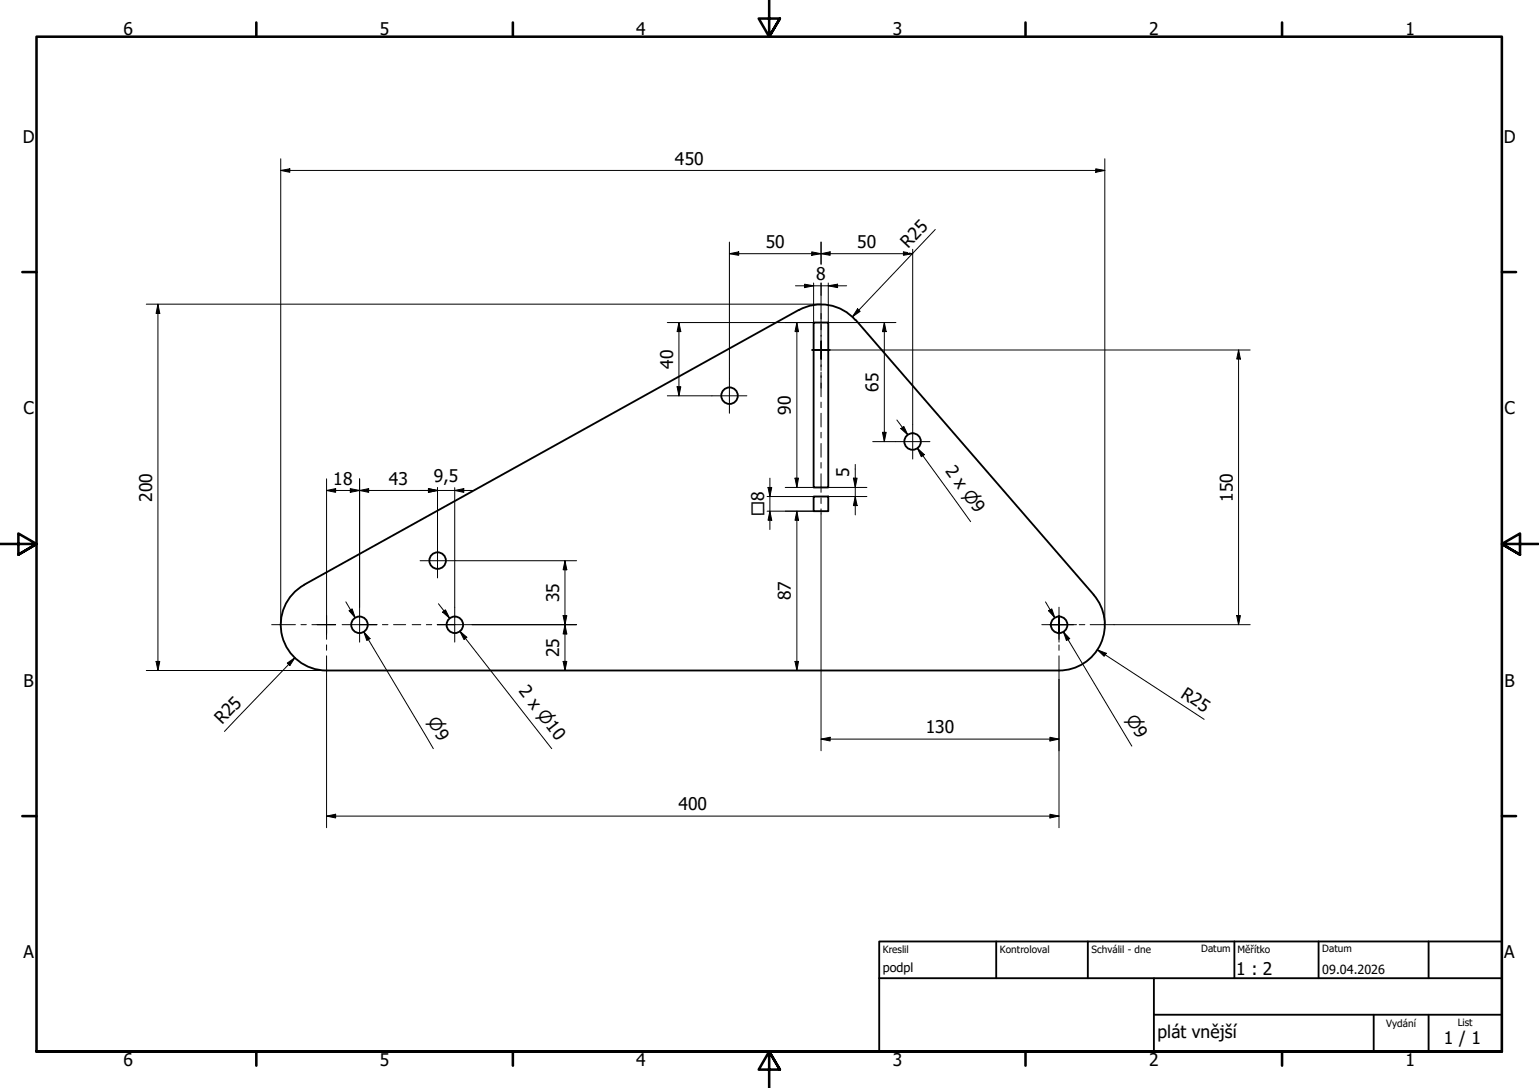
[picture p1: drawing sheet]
<svg xmlns="http://www.w3.org/2000/svg" width="420mm" height="297mm" viewBox="0 0 420 297" stroke-linecap="round" stroke-linejoin="round" font-family="sans-serif">
<g fill="none" stroke="#000" stroke-width=".51">
<path d="M218.1 84.6l-135 75.1a12.5 12.5 0 0 0-6.1 14 12.5 12.5 0 0 0 12.1 9.4h200a12.5 12.5 0 0 0 11.4-7.3 12.5 12.5 0 0 0-1.9-13.4M218.1 84.7a12.5 12.5 0 0 1 15.5 2.7M222.1 88.1h4v45h-4zM233.6 87.4l65 75M222.1 135.6h4v4h-4z"/>
<circle cx="199.2" cy="108" r="2.25"/>
<circle cx="249.1" cy="120.5" r="2.25"/>
<circle cx="119.5" cy="153.1" r="2.25"/>
<circle cx="98.1" cy="170.6" r="2.25"/>
<circle cx="124.2" cy="170.6" r="2.25"/>
<circle cx="289.1" cy="170.6" r="2.25"/>
</g>
<g fill="none" stroke="#000" stroke-width=".7">
<path d="M70 6.1v3.9M140 6.1v3.9M210 0v10l-2.9-4.9h5.8l-2.9 4.9 2.9-4.9M280 6.1v3.9M350 6.1v3.9M6.1 74.3h3.9M410 74.3h3.9M0 148.5h10l-5-2.8v5.7l5-2.9-5 2.9M420 148.5h-10l5-2.8v5.7l-5-2.9 5 2.9M6.1 222.8h3.9M410 222.8h3.9M10 287.1v-277.1h400v277.1h-400h400"/>
<path d="M70 287.1v3.8M140 287.1v3.8M212.9 292l-2.9-4.9 2.9 4.9h-5.8l2.9-4.9v9.9M280 287.1v3.8M350 287.1v3.8"/>
</g>
<!-- layer: Nadpis (ISO) -->
<path d="M240 257h170v30.1h-170zM272 257v10.1M297 257v10.1M337 257v10.1M360 257v10.1M390 257v10.1M240 267.1h170M315 277h95M315 267.1v20M375 277v10.1M390 277v10.1" fill="none" stroke="#000" stroke-width=".51"/>
<g fill="none" stroke="#000" stroke-width=".27">
<path d="M76.6 46.5l2.5-.4v.9zM76.6 46.5h225M76.6 43.4v127.1M299.1 46.1l2.5 .4-2.5 .5zM301.6 43.4v127.1M199.1 69.3l2.6-.5v.9zM199.1 69.3h50.1M199.1 66.1v37.2M217.2 78h13.9M219.6 77.6l2.5 .4-2.5 .5zM221.6 68.8l2.6 .5-2.6 .4zM222.1 77.3v10.8h-39.9"/>
<path d="M224.2 69.3l2.4-.5v.9zM224.2 66.1v6M224.2 77.3v3.3M226.1 78l2.6-.4v.9zM226.1 77.3v10.8h18.5M247.8 68.9l-1.2-.1v.9l2.6-.4M248.2 69.1l1 .2M249.2 68.1v47.7M255.3 62.7l-22.6 23.8M39.9 83h184.1M43.1 83l.5 2.6h-1zM43.1 83v100.1"/>
<path d="M185.4 88.1l.5 2.4h-1.1zM185.4 88.1v20M217.6 88.1l.4 2.4h-1zM217.6 88.1v45M226.6 95.6h114.7M234.1 84.3l.7 .7-2.1 1.5zM241.4 88.1l.5 2.4h-1zM241.4 88.1v32.5M338.1 95.6l.5 2.4h-1zM338.1 95.6v74.9M182.2 108.1h12.2M184.8 105.6h1.1l-.5 2.5z"/>
<path d="M240.9 118h1l-.5 2.6zM244.9 114.7l2.9 4M245.9 117l.9-.6 1 2.3zM89.2 133.9l2.4-.5v1zM89.2 133.9h40M89.2 130.7v37.4M95.6 133.4l2.6 .5-2.6 .5zM98.2 133.9l2.4-.5v1zM98.2 130.7v35.1M117 133.4l2.4 .5-2.4 .5zM119.4 133.1v15.2M124.1 133.9l2.5-.5v1z"/>
<path d="M124.1 133.1v19.9M209.4 139.6h12.7M209.4 135.6h12.7M209.7 133.1h1l-.5 2.5zM210.2 139.6l.5 2.4h-1zM210.2 130.5v14.1M214.4 133.1h7.7M217 130.5h1l-.4 2.6zM217.6 139.6l.4 2.4h-1zM217.6 139.6v43.5M226.1 133.1h10.6M226.1 135.6h10.6"/>
<path d="M233 130.5h1l-.5 2.6zM233.5 135.6l.5 2.4h-1zM233.5 126.8v13.8M238.3 120.6h6.1M250.4 122.4l1.9 1.7-.8 .6zM252 124.4l-1.6-2 14.6 20M124.1 153.1v12.7M124.2 153.1h33.2M154.2 153.1l.5 2.5h-1zM154.2 153.1v30M224.2 140.3v64.7M80.5 179.6l-19.2 20.1"/>
<path d="M94.4 164.3l2.6 4.3M95.3 166.7l.8-.5 .9 2.4zM99.3 172.5l1.7 1.9-.9 .5zM100.6 174.6l-1.3-2.1 19 31.9M119.7 164.8l3 4M120.8 167.1l.8-.6 1.1 2.3zM125.5 172.3l1.9 1.7-.7 .6zM127.1 174.3l-1.6-2 25.1 32.1M128.9 170.5h28.5M153.7 168.1h1l-.5 2.4zM154.2 170.5l.5 2.6h-1zM285.4 164.3l2.6 4.3"/>
<path d="M286.3 166.7l.8-.5 .9 2.4zM290.3 172.5l1.7 1.9-.9 .5zM291.6 174.6l-1.3-2.1 18.7 31.2M299.6 177.4l2.4 1-.6 .8zM299.6 177.4l29.1 19M304.2 170.5h37.1M337.6 168.1h1l-.5 2.4zM39.9 183.1h49.1M42.6 180.6h1l-.5 2.5zM78.4 181l2.1-1.4-1.4 2.1zM89.2 185.5v40.5M153.7 180.6h1l-.5 2.5z"/>
<path d="M217 180.6h1l-.4 2.5zM289.1 185.5v40.5M224.2 201.8l2.4-.5v1zM224.2 201.8h64.9M286.6 201.3l2.5 .5-2.5 .5zM89.2 222.8l2.4-.5v1zM89.2 222.8h199.9M286.6 222.3l2.5 .5-2.5 .5z"/>
</g>
<g fill="#000">
<path d="M76.6 46.5l2.5-.4v.9zM299.1 46.1l2.5 .4-2.5 .5zM199.1 69.3l2.6-.5v.9zM219.6 77.6l2.5 .4-2.5 .5zM221.6 68.8l2.6 .5-2.6 .4zM224.2 69.3l2.4-.5v.9zM226.1 78l2.6-.4v.9zM246.6 68.8l2.6 .5-2.6 .4zM43.1 83l.5 2.6h-1zM185.4 88.1l.5 2.4h-1.1zM217.6 88.1l.4 2.4h-1zM234.1 84.3l.7 .7-2.1 1.5z"/>
<path d="M241.4 88.1l.5 2.4h-1zM338.1 95.6l.5 2.4h-1zM184.8 105.6h1.1l-.5 2.5zM240.9 118h1l-.5 2.6zM245.9 117l.9-.6 1 2.3zM89.2 133.9l2.4-.5v1zM95.6 133.4l2.6 .5-2.6 .5zM98.2 133.9l2.4-.5v1zM117 133.4l2.4 .5-2.4 .5zM124.1 133.9l2.5-.5v1zM209.7 133.1h1l-.5 2.5zM217 130.5h1l-.4 2.6z"/>
<path d="M233 130.5h1l-.5 2.6zM233.5 135.6l.5 2.4h-1zM250.4 122.4l1.9 1.7-.8 .6zM154.2 153.1l.5 2.5h-1zM210.2 139.6l.5 2.4h-1zM217.6 139.6l.4 2.4h-1zM95.3 166.7l.8-.5 .9 2.4zM99.3 172.5l1.7 1.9-.9 .5zM120.8 167.1l.8-.6 1.1 2.3zM125.5 172.3l1.9 1.7-.7 .6zM153.7 168.1h1l-.5 2.4zM154.2 170.5l.5 2.6h-1z"/>
<path d="M286.3 166.7l.8-.5 .9 2.4zM290.3 172.5l1.7 1.9-.9 .5zM299.6 177.4l2.4 1-.6 .8zM337.6 168.1h1l-.5 2.4zM42.6 180.6h1l-.5 2.5zM78.4 181l2.1-1.4-1.4 2.1zM153.7 180.6h1l-.5 2.5zM217 180.6h1l-.4 2.5zM224.2 201.8l2.4-.5v1zM286.6 201.3l2.5 .5-2.5 .5zM89.2 222.8l2.4-.5v1zM286.6 222.3l2.5 .5-2.5 .5z"/>
</g>
<g fill="none" stroke="#000" stroke-width=".27">
<path d="M221.6 95.6h2.6h-2.6M224.2 91.6v4v-2.5M224.2 98v-2.4v2.6M224.2 80.6v6.4M224.2 88.6v1.4M224.2 99.6v1.5M226.6 95.6h-2.4h2.4M194.4 108.1h9.5M199.1 103.3v9.5M224.2 102.6v3.4M249.2 115.8v9.5M244.4 120.6h9.5"/>
<path d="M114.7 153.1h9.5M119.4 148.3v9.5M74.2 170.5h6.4M82.2 170.5h1.4M85.2 170.5h4h-2.6M89.2 168.1v2.4v-2.4M89.2 173.1v-2.6v4M89.2 176.1v1.4M89.2 179.1v6.4M91.6 170.5h-2.4h2.4M98.2 165.8v4.7h-4.8M98.2 170.5v4.8"/>
<path d="M102.9 170.5h-4.7h4.7M104.4 170.5h1.5M107.4 170.5h3.3M112.5 170.5h2.4M116.4 170.5h1.5M124.1 170.5h-4.7h9.5M124.1 165.8v9.5M284.4 170.5h9.5M286.6 170.5h2.5h-2.5M289.1 168.1v2.4v-2.4M289.1 173.1v-2.6v4M289.1 165.8v9.5"/>
<path d="M289.1 176.1v1.4M289.1 179.1v6.4M291.7 170.5h-2.6h4M294.6 170.5h1.6M297.6 170.5h6.6"/>
</g>
<!-- layer: Osa (ISO) -->
<g fill="none" stroke="#000" stroke-width=".27">
<path d="M224.2 85.6v6.2M224.2 93.3v1.5M224.2 96.3v3.8M224.2 101.6v1.4M224.2 104.6v3.7M224.2 109.8v1.5M224.2 112.8v3.8M224.2 118v1.6M224.2 121.1v3.7M224.2 126.3v1.5M224.2 129.3v5.1M224.2 135.9v1.6"/>
<path d="M224.2 138.9v1.4"/>
</g>
<g font-size="4.8">
<text x="33.7" y="9.6">6</text>
<text x="103.7" y="9.6">5</text>
<text x="173.7" y="9.6">4</text>
<text x="243.7" y="9.6">3</text>
<text x="313.7" y="9.6">2</text>
<text x="383.7" y="9.6">1</text>
<text x="6.2" y="38.9">D</text>
<text x="410.5" y="38.9">D</text>
<text x="184.3" y="44.9">450</text>
<text x="209" y="67.6">50</text>
<text x="234" y="67.6">50</text>
<text x="248" y="68.1" transform="rotate(-47 248 68.1)">R25</text>
<text x="222.8" y="76.4">8</text>
<text x="183.8" y="100.7" transform="rotate(-90 183.8 100.7)">40</text>
<text x="239.8" y="106.9" transform="rotate(-90 239.8 106.9)">65</text>
<text x="6.4" y="113.1">C</text>
<text x="215.9" y="113.2" transform="rotate(-90 215.9 113.2)">90</text>
<text x="410.7" y="113.1">C</text>
<text x="118.4" y="131.6">9,5</text>
<text x="231.8" y="130.2" transform="rotate(-90 231.8 130.2)">5</text>
<text x="257.9" y="128.6" transform="rotate(54 257.9 128.6)">2 x ⌀9</text>
<text x="41.5" y="137" transform="rotate(-90 41.5 137)">200</text>
<text x="91" y="132.3">18</text>
<text x="106.2" y="132.3">43</text>
<text x="336.5" y="137" transform="rotate(-90 336.5 137)">150</text>
<text x="152.7" y="164.5" transform="rotate(-90 152.7 164.5)">35</text>
<text x="215.9" y="163.9" transform="rotate(-90 215.9 163.9)">87</text>
<text x="152.7" y="179.4" transform="rotate(-90 152.7 179.4)">25</text>
<text x="6.4" y="187.4">B</text>
<text x="141.5" y="188.8" transform="rotate(52 141.5 188.8)">2 x ⌀10</text>
<text x="322.1" y="190.2" transform="rotate(33 322.1 190.2)">R25</text>
<text x="410.7" y="187.4">B</text>
<text x="60.6" y="198" transform="rotate(-46 60.6 198)">R25</text>
<text x="252.7" y="200.2">130</text>
<text x="185.2" y="221.2">400</text>
<text x="6.4" y="261.7">A</text>
<text x="410.7" y="261.7">A</text>
<text x="337.5" y="266.1">1 : 2</text>
<text x="316" y="283.5">plát vnější</text>
<text x="394.2" y="285">1 / 1</text>
<text x="33.7" y="290.9">6</text>
<text x="103.7" y="290.9">5</text>
<text x="173.7" y="290.9">4</text>
<text x="243.7" y="290.9">3</text>
<text x="313.7" y="290.9">2</text>
<text x="383.7" y="290.9">1</text>
</g>
<g font-size="4.6">
<text x="208.6" y="140.9" transform="rotate(-90 208.6 140.9)">□8</text>
<text x="116.6" y="196.8" transform="rotate(59 116.6 196.8)">⌀9</text>
<text x="307.3" y="196.2" transform="rotate(59 307.3 196.2)">⌀9</text>
</g>
<g font-size="3.4">
<text x="241" y="265.4">podpl</text>
<text x="361" y="266">09.04.2026</text>
</g>
<g font-size="2.7">
<text x="241" y="260.1">Kreslil</text>
<text x="273" y="260.1">Kontroloval</text>
<text x="298" y="260.3">Schválil - dne</text>
<text x="327.9" y="260">Datum</text>
<text x="337.9" y="260.3">Měřítko</text>
<text x="361" y="260">Datum</text>
<text x="378.5" y="280.3">Vydání</text>
<text x="398" y="280">List</text>
</g>
</svg>
